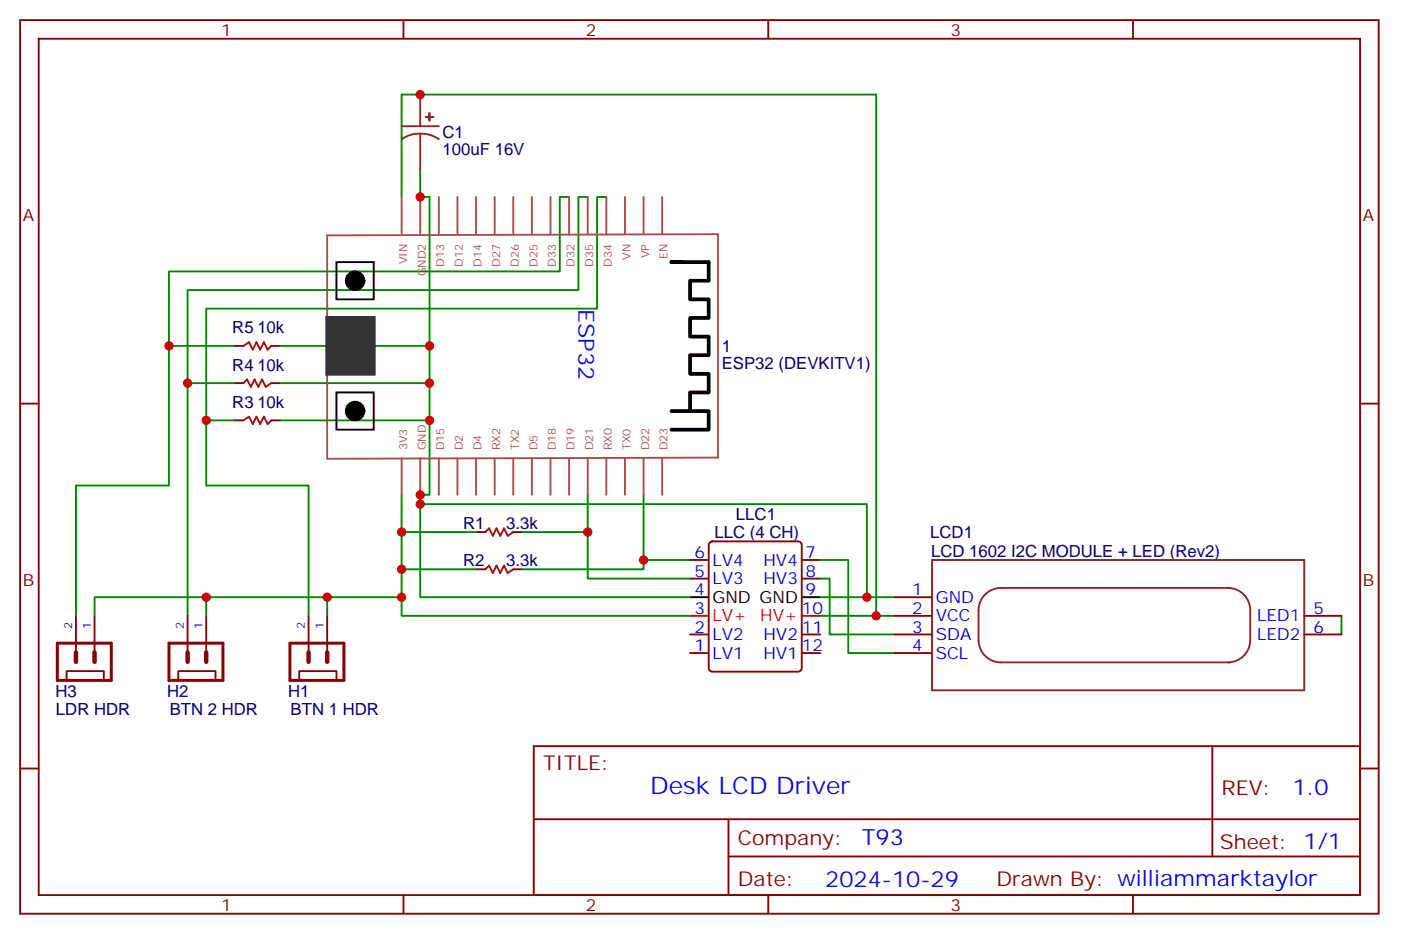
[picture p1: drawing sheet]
<svg xmlns="http://www.w3.org/2000/svg" width="266mm" height="177mm" viewBox="0 0 266 177" stroke-linecap="round" stroke-linejoin="round" font-family="sans-serif">
<g fill="none" stroke="#870000" stroke-width=".35">
<path d="M3.8 3.8h257.5v169.3h-257.5zM7.3 7.3h250.5v162.3h-250.5zM76.5 3.8v3.5M145.6 3.8v3.5M214.8 3.8v3.5M3.8 76.5h3.5M44.4 79.7h1.7M44.4 72.6h1.7M44.4 65.5h1.7M51.4 79.7h1.8M51.4 72.6h1.8M51.4 65.5h1.8"/>
<path d="M257.8 76.5h3.5M14.4 116.7v6.9M17.9 116.7v6.9M35.6 116.7v6.9M39.1 116.7v6.9M58.5 116.7v6.9M62 116.7v6.9M90.2 100.8h1.8M90.2 107.9h1.8M97.3 100.8h1.8M97.3 107.9h1.8M130.8 109.6h3.5"/>
<path d="M130.8 106.1h3.5M134.6 102.8l.4-.2h16.3a.71 .71 0 0 1 .7 .7v23.3a.76 .76 0 0 1-.7 .7h-16.3a.76 .76 0 0 1-.7-.7v-23.3zM152 109.6h3.5M152 106.1h3.5M169.6 116.7h7.1M169.6 113.2h7.1M247.2 116.7h7.1M12.6 128.9v-1.7h7.1v1.7M33.8 128.9v-1.7h7.1v1.7M56.7 128.9v-1.7h7.1v1.7M130.8 123.8h3.5M130.8 120.2h3.5"/>
<path d="M152 123.8h3.5M152 120.2h3.5M169.6 123.8h7.1M169.6 120.2h7.1M247.2 120.2h7.1M3.8 145.6h3.5M101.2 141.4h156.6v28.2h-156.6zM101.2 155.2h156.5M138.1 155.2v14.2M229.8 141.4v20.9M257.8 145.6h3.5M76.5 169.6v3.5"/>
<path d="M138.1 162.3h119.6M145.6 169.6v3.5M214.8 169.6v3.5"/>
</g>
<path d="M130.8 116.7h3.5M152 116.7h3.5" fill="none" stroke="#f00" stroke-width=".35"/>
<path d="M63.8 49.7h7v7h-7zM63.8 74.4h7v7h-7zM130.8 113.2h3.5M152 113.2h3.5" fill="none" stroke="#000" stroke-width=".35"/>
<g fill="none" stroke="#008700" stroke-width=".35">
<path d="M76.1 37.3v-19.4h90v98.8M79.7 32v5.3h1.7v56.5h-1.7v19.4h51.1M107.9 37.3h-1.8v14.1h-74.1v40.6h-17.6v24.7M111.4 37.3h-1.8v17.7h-74v61.7M114.9 37.3h-1.7v21.2h-74.1v33.5h19.4v24.7M32 65.5h12.4M35.6 72.6h8.8M39.1 79.7h5.3M53.2 79.7h28.2M53.2 72.6h28.2M53.2 65.5h28.2M76.1 93.8v22.9h54.7"/>
<path d="M79.7 95.5h84.6v17.7M111.4 93.8v15.8h19.4M122 93.8v12.3h8.8M39.1 113.2h-21.2v3.5M62 113.2h-22.9v3.5M76.1 113.2h-14.1v3.5M76.1 100.8h14.1M76.1 107.9h14.1M99.1 100.8h12.3M122 106.1v1.8h-22.9M155.5 109.6h1.8v10.6h12.3M155.5 106.1h5.3v17.7h8.8"/>
<path d="M155.5 113.2h14.1M155.5 116.7h14.1M254.3 116.7v3.5"/>
</g>
<path d="M46.1 79.7l1.1-.7 .7 1.4 .7-1.4 .7 1.4 .7-1.4 .7 1.4 .7-.7M46.1 72.6l.7-.7 .8 1.4 .7-1.4 .7 1.4 .7-1.4 .7 1.4 1-.7M46.1 65.5l1.1-.7 .7 1.5 .7-1.5 .7 1.5 .7-1.5 .7 1.5 .7-.8M92 100.8l.7-.7 .7 1.4 .7-1.4 .7 1.4 .7-1.4 .7 1.4 1.1-.7M92 107.9l.7-.7 .7 1.4 .7-1.4 .7 1.4 .7-1.4 .7 1.4 1.1-.7" fill="none" stroke="#a10000" stroke-width=".35"/>
<path d="M10.9 121.9h10.2v7h-10.2zM32 121.9h10.3v7h-10.3zM55 121.9h10.2v7h-10.2z" fill="none" stroke="#870000" stroke-width=".56"/>
<path d="M14.4 123.6v1.8M17.9 123.6v1.8M35.6 123.6v1.8M39.1 123.6v1.8M58.5 123.6v1.8M62 123.6v1.8" fill="none" stroke="#870000" stroke-width=".85"/>
<path d="M79.7 17.9v6M76.1 23.9h7.1M79.7 25.3l-1.9 .3-1.7 .8M79.7 25.3l1.8 .3 1.7 .8M79.7 25.3v6.7M176.7 106.1h70.5v24.7h-70.5zM232.8 111.4a4.2 4.2 0 0 1 4.2 4.2v5.7a4.2 4.2 0 0 1-4.2 4.2M233.1 111.4h-43.4a4.2 4.2 0 0 0-4.2 4.2v5.7a4.2 4.2 0 0 0 4.2 4.2h43.4" fill="none" stroke="#8c2424" stroke-width=".35"/>
<g fill="#8c2424" stroke="#8c2424" stroke-width=".35">
<path d="M80.7 22.2h1.4z"/>
<path d="M81.4 21.4v1.5z"/>
</g>
<g fill="none" stroke="#a64a4a" stroke-width=".35">
<path d="M76.1 37.3v7M79.7 37.3v7M83.2 37.3v7M86.7 37.3v7M90.2 37.3v7M93.8 37.3v7M97.3 37.3v7M100.8 37.3v7M104.4 37.3v7M107.9 37.3v7M111.4 37.3v7M114.9 37.3v7"/>
<path d="M118.5 37.3v7M122 37.3v7M125.5 37.3v7M62 44.6l74.1-.2v42.3l-74.1 .2zM76.1 86.8v7M79.7 86.8v7M83.2 86.8v7M86.7 86.8v7M90.2 86.8v7M93.8 86.8v7M97.3 86.8v7M100.8 86.8v7"/>
<path d="M104.4 86.8v7M107.9 86.8v7M111.4 86.8v7M114.9 86.8v7M118.5 86.8v7M122 86.8v7M125.5 86.8v7"/>
</g>
<path d="M62 60.3h8.8v10.5h-8.8z" fill="#333" stroke="#333" stroke-width=".71"/>
<g fill="#000" stroke="#000" stroke-width=".35">
<circle cx="67.3" cy="53.2" r="1.76"/>
<circle cx="67.3" cy="77.9" r="1.76"/>
</g>
<path d="M129 49.7h-1.7h7v3.5h-3.5v3.5h3.5v3.6h-3.5v3.5h3.5v3.5h-3.5v3.5h3.5v3.6h-3.5v3.5h3.5v3.5h-7M127.3 77.9h3.5" fill="none" stroke="#000" stroke-width=".71"/>
<g fill="#c00">
<circle cx="166.1" cy="116.7" r=".88"/>
<circle cx="111.4" cy="100.8" r=".88"/>
<circle cx="76.1" cy="107.9" r=".88"/>
<circle cx="76.1" cy="100.8" r=".88"/>
<circle cx="79.7" cy="95.5" r=".88"/>
<circle cx="122" cy="106.1" r=".88"/>
<circle cx="79.7" cy="17.9" r=".88"/>
<circle cx="164.3" cy="113.2" r=".88"/>
<circle cx="76.1" cy="113.2" r=".88"/>
<circle cx="39.1" cy="113.2" r=".88"/>
<circle cx="62" cy="113.2" r=".88"/>
<circle cx="39.1" cy="79.7" r=".88"/>
<circle cx="81.4" cy="79.7" r=".88"/>
<circle cx="81.4" cy="72.6" r=".88"/>
<circle cx="81.4" cy="65.5" r=".88"/>
<circle cx="32" cy="65.5" r=".88"/>
<circle cx="35.6" cy="72.6" r=".88"/>
<circle cx="79.7" cy="93.8" r=".88"/>
<circle cx="79.7" cy="37.3" r=".88"/>
</g>
<text font-size="4.6" fill="#00f" x="123.3" y="150.4">Desk LCD Driver</text>
<g font-size="4.2" fill="#00f">
<text x="109.6" y="58.5" transform="rotate(90 109.6 58.5)">ESP32</text>
<text x="245" y="150.7">1.0</text>
<text x="163.4" y="160.2">T93</text>
<text x="215.3" y="167.9">illiammarktaylor</text>
<text x="156.4" y="168">2024-10-29</text>
</g>
<g font-size="3.9" fill="#800">
<text x="102.9" y="146">TITLE:</text>
<text x="231.6" y="150.7">REV:</text>
<text x="139.8" y="160.2">Company:</text>
<text x="231.2" y="160.8">Sheet: 1/1</text>
<text x="139.8" y="167.9">Date:</text>
<text x="188.9" y="167.9">Draw</text>
<text x="199" y="167.9">n By: w</text>
</g>
<g font-size="3.2" fill="#800">
<text x="41.9" y="6.8">1</text>
<text x="111.1" y="6.8">2</text>
<text x="180.2" y="6.8">3</text>
<text x="4.3" y="41.9">A</text>
<text x="258.3" y="41.9">A</text>
<text x="4.3" y="111.1">B</text>
<text x="258.3" y="111.1">B</text>
<text x="41.9" y="172.6">1</text>
<text x="111.1" y="172.6">2</text>
<text x="180.2" y="172.6">3</text>
</g>
<g font-size="3.2" fill="#000080">
<text x="83.9" y="29.3">100uF 16V</text>
<text x="83.9" y="26.1">C1</text>
<text x="44" y="63.2">R5</text>
<text x="48.8" y="63.2">10k</text>
<text x="44" y="70.2">R4</text>
<text x="48.8" y="70.2">10k</text>
<text x="136.8" y="69.9">ESP32 (DEVKITV1)</text>
<text x="136.8" y="66.7">1</text>
<text x="44" y="77.3">R3</text>
<text x="48.8" y="77.3">10k</text>
<text x="87.8" y="100.2">R1</text>
<text x="96" y="100.2">3.3k</text>
<text x="135.4" y="102">LLC (4 CH)</text>
<text x="139.5" y="98.5">LLC1</text>
<text x="176.3" y="102">LCD1</text>
<text x="87.8" y="107.3">R2</text>
<text x="96" y="107.3">3.3k</text>
<text x="176.5" y="105.5">LCD 1602 I2C MODULE + LED (Rev2)</text>
<text x="10.5" y="132">H3</text>
<text x="31.7" y="132">H2</text>
<text x="54.6" y="132">H1</text>
<text x="10.6" y="135.5">LDR HDR</text>
<text x="32.2" y="135.5">BTN 2 HDR</text>
<text x="55.1" y="135.5">BTN 1 HDR</text>
</g>
<g font-size="3.2" fill="#00f">
<text x="131.6" y="105.8">6</text>
<text x="135" y="107.2">LV4</text>
<text x="144.7" y="107.2">HV4</text>
<text x="152.7" y="105.8">7</text>
<text x="131.6" y="112.8">4</text>
<text x="131.6" y="109.3">5</text>
<text x="135" y="110.7">LV3</text>
<text x="144.7" y="110.7">HV3</text>
<text x="152.7" y="109.3">8</text>
<text x="152.7" y="112.8">9</text>
<text x="172.9" y="112.8">1</text>
<text x="131.6" y="119.9">2</text>
<text x="131.6" y="116.3">3</text>
<text x="152" y="116.3">10</text>
<text x="152" y="119.9">11</text>
<text x="172.9" y="119.9">3</text>
<text x="172.9" y="116.3">2</text>
<text x="177.4" y="117.8">VCC</text>
<text x="177.4" y="114.2">GND</text>
<text x="238.3" y="117.8">LED1</text>
<text x="249" y="116.3">5</text>
<text x="249" y="119.9">6</text>
<text x="131.6" y="123.4">1</text>
<text x="135" y="124.8">LV1</text>
<text x="135" y="121.3">LV2</text>
<text x="144.7" y="121.3">HV2</text>
<text x="144.7" y="124.8">HV1</text>
<text x="152" y="123.4">12</text>
<text x="172.9" y="123.4">4</text>
<text x="177.4" y="124.8">SCL</text>
<text x="177.4" y="121.3">SDA</text>
<text x="238.3" y="121.3">LED2</text>
</g>
<g font-size="3.2" fill="#f00">
<text x="135" y="117.8">LV+</text>
<text x="144.1" y="117.8">HV+</text>
</g>
<text font-size="3.2" x="135" y="114.2">GND GND</text>
<g font-size="2.1" fill="#a54b4b">
<text x="77.2" y="50.1" transform="rotate(-90 77.2 50.1)">VIN</text>
<text x="80.7" y="52.4" transform="rotate(-90 80.7 52.4)">GND2</text>
<text x="84.2" y="50.5" transform="rotate(-90 84.2 50.5)">D13</text>
<text x="87.8" y="50.5" transform="rotate(-90 87.8 50.5)">D12</text>
<text x="91.3" y="50.5" transform="rotate(-90 91.3 50.5)">D14</text>
<text x="94.8" y="50.5" transform="rotate(-90 94.8 50.5)">D27</text>
<text x="98.3" y="50.5" transform="rotate(-90 98.3 50.5)">D26</text>
<text x="101.9" y="50.5" transform="rotate(-90 101.9 50.5)">D25</text>
<text x="105.4" y="50.5" transform="rotate(-90 105.4 50.5)">D33</text>
<text x="108.9" y="50.5" transform="rotate(-90 108.9 50.5)">D32</text>
<text x="112.4" y="50.5" transform="rotate(-90 112.4 50.5)">D35</text>
<text x="116" y="50.5" transform="rotate(-90 116 50.5)">D34</text>
<text x="119.5" y="49.2" transform="rotate(-90 119.5 49.2)">VN</text>
<text x="123" y="48.9" transform="rotate(-90 123 48.9)">VP</text>
<text x="126.6" y="49.1" transform="rotate(-90 126.6 49.1)">EN</text>
<text x="77.2" y="85.3" transform="rotate(-90 77.2 85.3)">3V3</text>
<text x="80.7" y="85.3" transform="rotate(-90 80.7 85.3)">GND</text>
<text x="84.2" y="85.3" transform="rotate(-90 84.2 85.3)">D15</text>
<text x="87.8" y="85.3" transform="rotate(-90 87.8 85.3)">D2</text>
<text x="91.3" y="85.3" transform="rotate(-90 91.3 85.3)">D4</text>
<text x="94.8" y="85.3" transform="rotate(-90 94.8 85.3)">RX2</text>
<text x="98.3" y="85.3" transform="rotate(-90 98.3 85.3)">TX2</text>
<text x="101.9" y="85.3" transform="rotate(-90 101.9 85.3)">D5</text>
<text x="105.4" y="85.3" transform="rotate(-90 105.4 85.3)">D18</text>
<text x="108.9" y="85.3" transform="rotate(-90 108.9 85.3)">D19</text>
<text x="112.4" y="85.3" transform="rotate(-90 112.4 85.3)">D21</text>
<text x="116" y="85.3" transform="rotate(-90 116 85.3)">RX0</text>
<text x="119.5" y="85.3" transform="rotate(-90 119.5 85.3)">TX0</text>
<text x="123" y="85.3" transform="rotate(-90 123 85.3)">D22</text>
<text x="126.6" y="85.3" transform="rotate(-90 126.6 85.3)">D23</text>
</g>
<g font-size="2.1" fill="#00f">
<text x="13.7" y="119.3" transform="rotate(-90 13.7 119.3)">2</text>
<text x="17.2" y="119.3" transform="rotate(-90 17.2 119.3)">1</text>
<text x="34.9" y="119.3" transform="rotate(-90 34.9 119.3)">2</text>
<text x="38.4" y="119.3" transform="rotate(-90 38.4 119.3)">1</text>
<text x="57.8" y="119.3" transform="rotate(-90 57.8 119.3)">2</text>
<text x="61.3" y="119.3" transform="rotate(-90 61.3 119.3)">1</text>
</g>
</svg>
